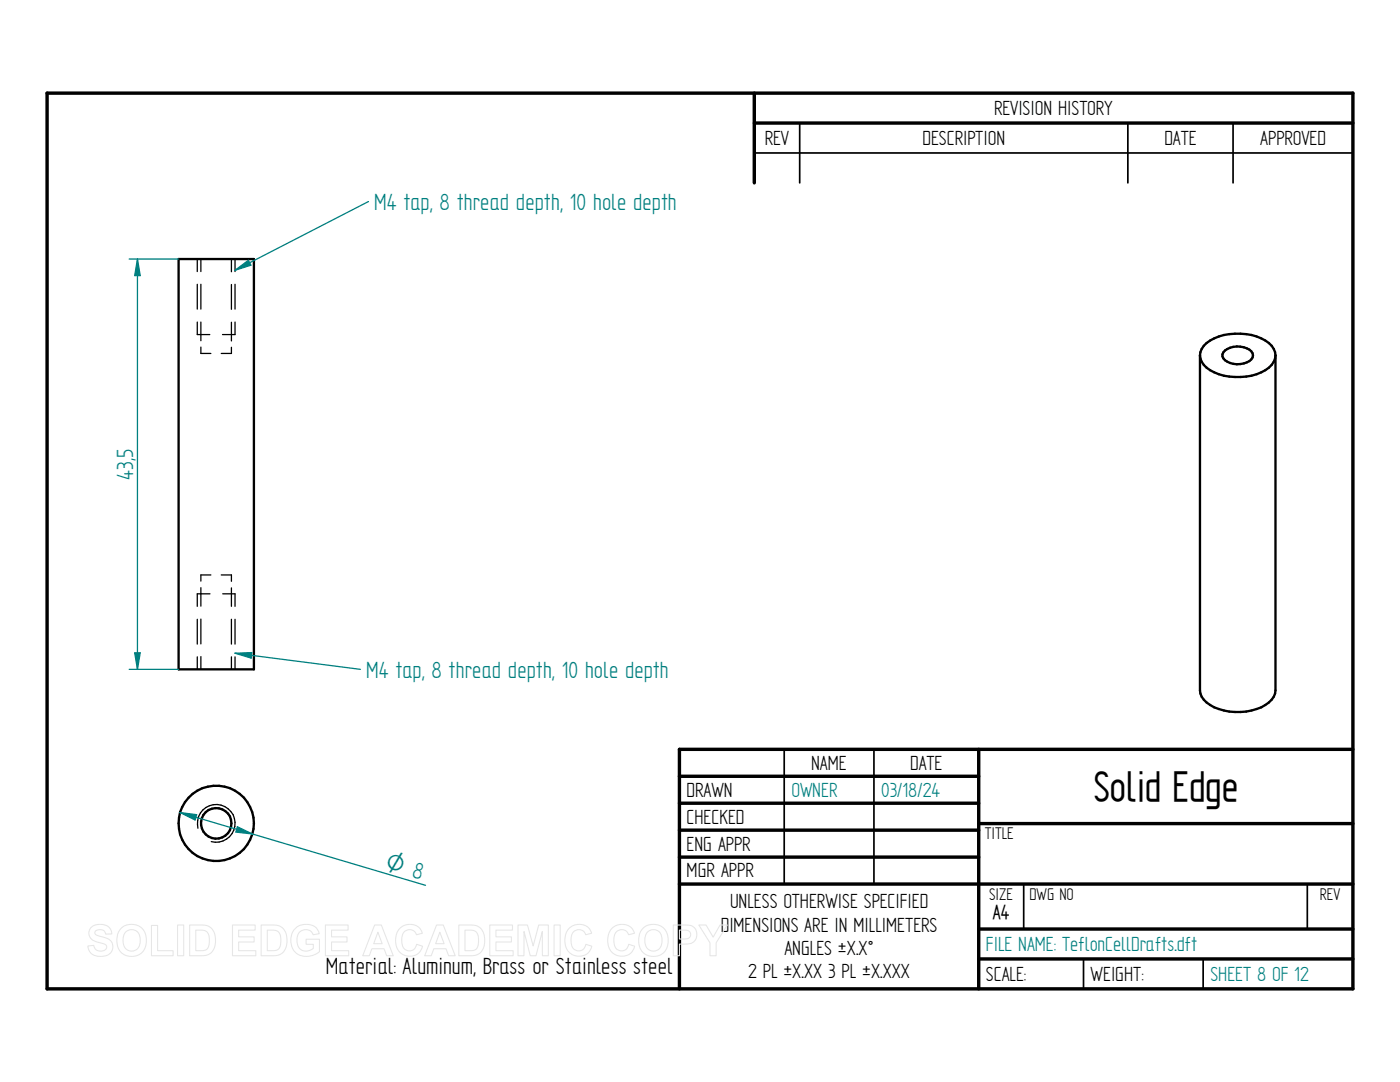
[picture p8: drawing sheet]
<svg xmlns="http://www.w3.org/2000/svg" width="279mm" height="216mm" viewBox="0 0 279 216" stroke-linecap="round" stroke-linejoin="round" font-family="sans-serif">
<g fill="none" stroke="#000" stroke-width=".68">
<path d="M9.4 18.6h260.6v178.7h-260.6zM150.5 18.6v17.9M150.5 24.6h119.5M135.6 154.9h59.7M195.3 149.5v47.8M270 149.5h-134.4v47.8M135.6 160.3h59.7M135.6 165.7h59.7M135.6 171h59.7M135.6 176.4h134.4M195.3 164.3h74.7M195.3 185.4h74.7"/>
<path d="M195.3 191.3h74.7"/>
</g>
<path d="M150.5 30.5h119.5M159.6 24.6v11.9M225.1 24.6v11.9M246.1 24.6v11.9M156.5 149.5v26.9M174.4 149.5v26.9M204.3 176.5v8.9M260.9 176.5v8.9M216.2 191.3v6M240.1 191.3v6" fill="none" stroke="#000" stroke-width=".34"/>
<path d="M35.6 51.7h15.1v81.9h-15.1z" fill="none" stroke="#000" stroke-width=".47"/>
<g fill="none" stroke="#000" stroke-width=".25">
<path d="M39.4 51.7v2.5M39.4 56.7v5M40.1 51.7v2.5M40.1 56.7v5M46.2 51.7v2.5M46.2 56.8v4.9M46.9 51.7v2.5M46.9 56.7v5M39.4 64.3v2.5h2.5M40.1 69.3v1.2h2M40.1 64.3v3.7M46.2 69.3v1.2h-2"/>
<path d="M46.2 64.3v3.7M46.9 64.3v2.5h-2.5M40.1 117.3v3.6M41.9 118.5h-2.5v2.5M42.1 114.7h-2v1.3M44.2 114.7h2v1.3M44.4 118.5h2.5v2.5M46.2 117.3v3.7M39.4 123.6v4.9M39.4 131.1v2.5M40.1 123.5v5M40.1 131v2.6"/>
<path d="M46.2 123.6v4.9M46.2 131.1v2.5M46.9 123.6v4.9M46.9 131.1v2.5"/>
</g>
<path d="M73.5 40.2l-26.6 13.7" fill="none" stroke="#008080" stroke-width=".25"/>
<path d="M46.9 53.9l2.7-2 .5 1z" fill="#008080"/>
<path d="M46.9 53.9l2.7-2 .5 1zM46.9 130.3l25 3.3" fill="none" stroke="#008080" stroke-width=".25"/>
<path d="M46.9 130.3l3.3-.1-.1 1.1z" fill="#008080"/>
<path d="M46.9 130.3l3.3-.1-.1 1.1zM35.9 162.1l49 14.6M35.9 162.1l3.3 .5-.3 1z" fill="none" stroke="#008080" stroke-width=".25"/>
<g fill="none" stroke="#000" stroke-width=".47">
<path d="M239.5 70.9a4.1 4.1 0 0 0 2.8 3.4 11.6 11.6 0 0 0 10.9-.9 3.4 3.4 0 0 0 1.4-2.5M239.5 70.9a4.1 4.1 0 0 1 2.8-3.4 11.6 11.6 0 0 1 10.9 1 3.4 3.4 0 0 1 1.4 2.4M239.5 70.9v66.9a4.2 4.2 0 0 0 2.8 3.3 11.7 11.7 0 0 0 10.2-.4 3.8 3.8 0 0 0 2.1-2.9v-66.9M244.5 69.9a4.3 4.3 0 0 1 5.2 .2 1.35 1.35 0 0 1-.9 2.2 4.1 4.1 0 0 1-4.7-.8 1.12 1.12 0 0 1 .4-1.6z"/>
<circle cx="43.1" cy="164.3" r="3.1"/>
<circle cx="43.1" cy="164.3" r="7.5"/>
</g>
<path d="M39.5 165.3a3.8 3.8 0 0 1 3.3-4.8 3.8 3.8 0 0 1 4.1 4.1 3.8 3.8 0 0 1-4.7 3.3" fill="none" stroke="#000" stroke-width=".25"/>
<path d="M35.9 162.1l3.3 .5-.3 1z" fill="#008080"/>
<path d="M47.4 165l3 1.4-3.3-.4z" fill="none" stroke="#008080" stroke-width=".25"/>
<path d="M47.4 165l3 1.4-3.3-.4z" fill="#008080"/>
<path d="M25.8 51.7h9.8M27.4 51.7l.6 3.3h-1.1zM25.8 133.6h9.8" fill="none" stroke="#008080" stroke-width=".25"/>
<path d="M27.4 51.7l.6 3.3h-1.1z" fill="#008080"/>
<path d="M26.9 130.3h1.1l-.6 3.3z" fill="none" stroke="#008080" stroke-width=".25"/>
<path d="M26.9 130.3h1.1l-.6 3.3z" fill="#008080"/>
<path d="M27.4 51.7v81.9" fill="none" stroke="#008080" stroke-width=".25"/>
<g fill="none" stroke="#e6e6e6" stroke-width=".21">
<path d="M18.1 185.1a2.83 2.83 0 0 1 3.9 .2l.3 1.1h-1.2a1.17 1.17 0 0 0-1-.9 1.17 1.17 0 0 0-1.2 .6l.2 .4 .4 .2a4.8 4.8 0 0 1 2.8 1.3 1.99 1.99 0 0 1-.2 2.1 1.99 1.99 0 0 1-2 .7 2.21 2.21 0 0 1-2.6-2l1.2-.2a1.35 1.35 0 0 0 1.2 1.2 1.35 1.35 0 0 0 1.4-.8 1.2 1.2 0 0 0-1.2-.9 2.31 2.31 0 0 1-2.4-1.9l.2-.6zM24.2 185.3a3 3 0 0 1 3.6-.5 3 3 0 0 1 1.4 3.4 2.96 2.96 0 0 1-3.5 2.6 2.96 2.96 0 0 1-2.4-3.6l.3-1.1zM25 186a1.74 1.74 0 0 1 2.1-.3 1.74 1.74 0 0 1 .9 1.9 1.76 1.76 0 0 1-1.7 2.2 1.76 1.76 0 0 1-1.7-2.2 2.35 2.35 0 0 1 .4-1.6zM30.2 184.7h1.3v5h3v1h-4.3zM35.4 184.6h1.3v6.1h-1.3zM37.8 184.6h2.3a2.63 2.63 0 0 1 2.9 3.1 2.58 2.58 0 0 1-2.8 3h-2.4zM39.1 185.6a2.69 2.69 0 0 1 2.3 .5 3.2 3.2 0 0 1-.2 3.4l-.6 .2h-1.5zM46.4 184.6h4.5v1h-3.3v1.3h3.1v1.1h-3.1v1.7h3.5v1h-4.7zM52.1 184.6h2.3a2.63 2.63 0 0 1 2.9 3.1 2.58 2.58 0 0 1-2.8 3h-2.4zM53.3 185.6a2.69 2.69 0 0 1 2.4 .5 3.2 3.2 0 0 1-.3 3.4l-.5 .2h-1.6zM58.9 185.2a3.1 3.1 0 0 1 4.5 .3l.3 .8-1.2 .2a1.7 1.7 0 0 0-2.1-.9 1.7 1.7 0 0 0-1.1 2 1.91 1.91 0 0 0 1 2 1.91 1.91 0 0 0 2.2-.4v-.8h-1.4v-1h2.7v2.5a3.7 3.7 0 0 1-5.2-.3 3.7 3.7 0 0 1 .3-4.4zM64.9 184.6h4.6v1h-3.3v1.3h3.1v1.1h-3.1v1.7h3.4v1h-4.7z"/>
<path d="M74.8 184.6h1.3l2.4 6.1h-1.3l-.6-1.4h-2.4l-.5 1.4h-1.3zM75.4 186l.9 2.3h-1.7zM79.7 185.3a2.67 2.67 0 0 1 4.6 .9l-1.2 .3a1.49 1.49 0 0 0-1.7-1 1.49 1.49 0 0 0-1.2 1.6 2.1 2.1 0 0 0 1.2 2.6 1.44 1.44 0 0 0 1.7-1.3l1.2 .4a2.75 2.75 0 0 1-3.2 1.9 2.75 2.75 0 0 1-2.1-3 3.5 3.5 0 0 1 .7-2.4zM87.1 184.6h1.4l2.3 6.1h-1.3l-.5-1.4h-2.4l-.5 1.4h-1.3zM87.8 186l.8 2.3h-1.7zM91.6 184.6h2.2a2.63 2.63 0 0 1 2.9 3.1 2.58 2.58 0 0 1-2.8 3h-2.3zM92.8 185.6a2.69 2.69 0 0 1 2.4 .5 3.2 3.2 0 0 1-.3 3.4l-.6 .2h-1.5zM97.7 184.6h4.6v1h-3.3v1.3h3.1v1.1h-3.1v1.7h3.4v1h-4.7zM103.4 184.6h1.9l1.1 4.2 1.1-4.2h1.9v6.1h-1.2v-4.8l-1.2 4.8h-1.2l-1.2-4.8v4.8h-1.2zM110.6 184.6h1.2v6.1h-1.2zM113.5 185.3a2.67 2.67 0 0 1 4.6 .9l-1.2 .3a1.49 1.49 0 0 0-1.7-1 1.49 1.49 0 0 0-1.2 1.6 2.1 2.1 0 0 0 1.2 2.6 1.44 1.44 0 0 0 1.7-1.3l1.2 .4a2.75 2.75 0 0 1-3.2 1.9 2.75 2.75 0 0 1-2.2-3 3.5 3.5 0 0 1 .8-2.4zM122.1 185.3a2.67 2.67 0 0 1 4.5 .9l-1.2 .3a1.49 1.49 0 0 0-1.7-1 1.49 1.49 0 0 0-1.2 1.6 2.1 2.1 0 0 0 1.2 2.6 1.44 1.44 0 0 0 1.8-1.3l1.2 .4a2.75 2.75 0 0 1-3.3 1.9 2.75 2.75 0 0 1-2.1-3 3.5 3.5 0 0 1 .8-2.4z"/>
<path d="M128.3 185.3a3 3 0 0 1 3.6-.5 3 3 0 0 1 1.4 3.4 2.96 2.96 0 0 1-3.4 2.6 2.96 2.96 0 0 1-2.4-3.6l.2-1.1zM129.2 186a1.74 1.74 0 0 1 2-.3 1.74 1.74 0 0 1 .9 1.9 1.76 1.76 0 0 1-1.7 2.2 1.76 1.76 0 0 1-1.7-2.2 2.35 2.35 0 0 1 .5-1.6zM134.4 184.6h2a2.3 2.3 0 0 1 2.5 .9 1.95 1.95 0 0 1-.2 2.1 1.95 1.95 0 0 1-1.9 .8h-1.2v2.3h-1.2zM135.6 185.6h.6a1.19 1.19 0 0 1 1.6 .9 1.11 1.11 0 0 1-1.5 .9h-.7zM139.5 184.6h1.4l1.4 2.4 1.4-2.4h1.4l-2.2 3.5v2.6h-1.2v-2.6z"/>
</g>
<text font-size="9.5" x="218.3" y="159.9">Solid Edge</text>
<g font-size="5.3" fill="#008080">
<text x="74.7" y="41.9">M4 tap, 8 thread depth, 10 hole depth</text>
<text x="26.6" y="95.7" transform="rotate(-90 26.6 95.7)">43,5</text>
<text x="73.1" y="135.2">M4 tap, 8 thread depth, 10 hole depth</text>
</g>
<text font-size="5.3" x="65" y="194.4">Material: Aluminum, Brass or Stainless steel</text>
<text font-size="5.1" fill="#008080" x="76.7" y="173.4" transform="rotate(17 76.7 173.4)">O 8</text>
<g font-size="4.6">
<text x="198.4" y="22.9">REVISION HISTORY</text>
<text x="152.6" y="28.9">REV</text>
<text x="184.1" y="28.9">DESCRIPTION</text>
<text x="232.4" y="28.9">DATE</text>
<text x="251.5" y="28.9">APPROVED</text>
<text x="161.9" y="153.6">NAME</text>
<text x="181.7" y="153.6">DATE</text>
<text x="137" y="159">DRAWN</text>
<text x="137" y="164.3">CHECKED</text>
<text x="137" y="169.7">ENG APPR</text>
<text x="137" y="175.1">MGR APPR</text>
<text x="143.8" y="185.9">DIMENSIONS ARE IN MILLIMETERS</text>
<text x="145.7" y="181.2">UNLESS OTHERWISE SPECIFIED</text>
<text x="198.2" y="183.4">A4</text>
<text x="156.5" y="190.6">ANGLES ±X.X°</text>
<text x="149.3" y="195.2">2 PL ±X.XX 3 PL ±X.XXX</text>
<text x="196.8" y="195.7">SCALE:</text>
<text x="217.7" y="195.7">WEIGHT:</text>
</g>
<g font-size="4.6" fill="#008080">
<text x="157.9" y="159">OWNER</text>
<text x="175.9" y="159">03/18/24</text>
<text x="196.8" y="189.8">FILE NAME: TeflonCellDrafts.dft</text>
<text x="241.6" y="195.7">SHEET 8 OF 12</text>
</g>
<g font-size="3.8">
<text x="196.5" y="167.4">TITLE</text>
<text x="197.4" y="179.5">SIZE</text>
<text x="205.5" y="179.5">DWG NO</text>
<text x="263.4" y="179.5">REV</text>
</g>
</svg>
